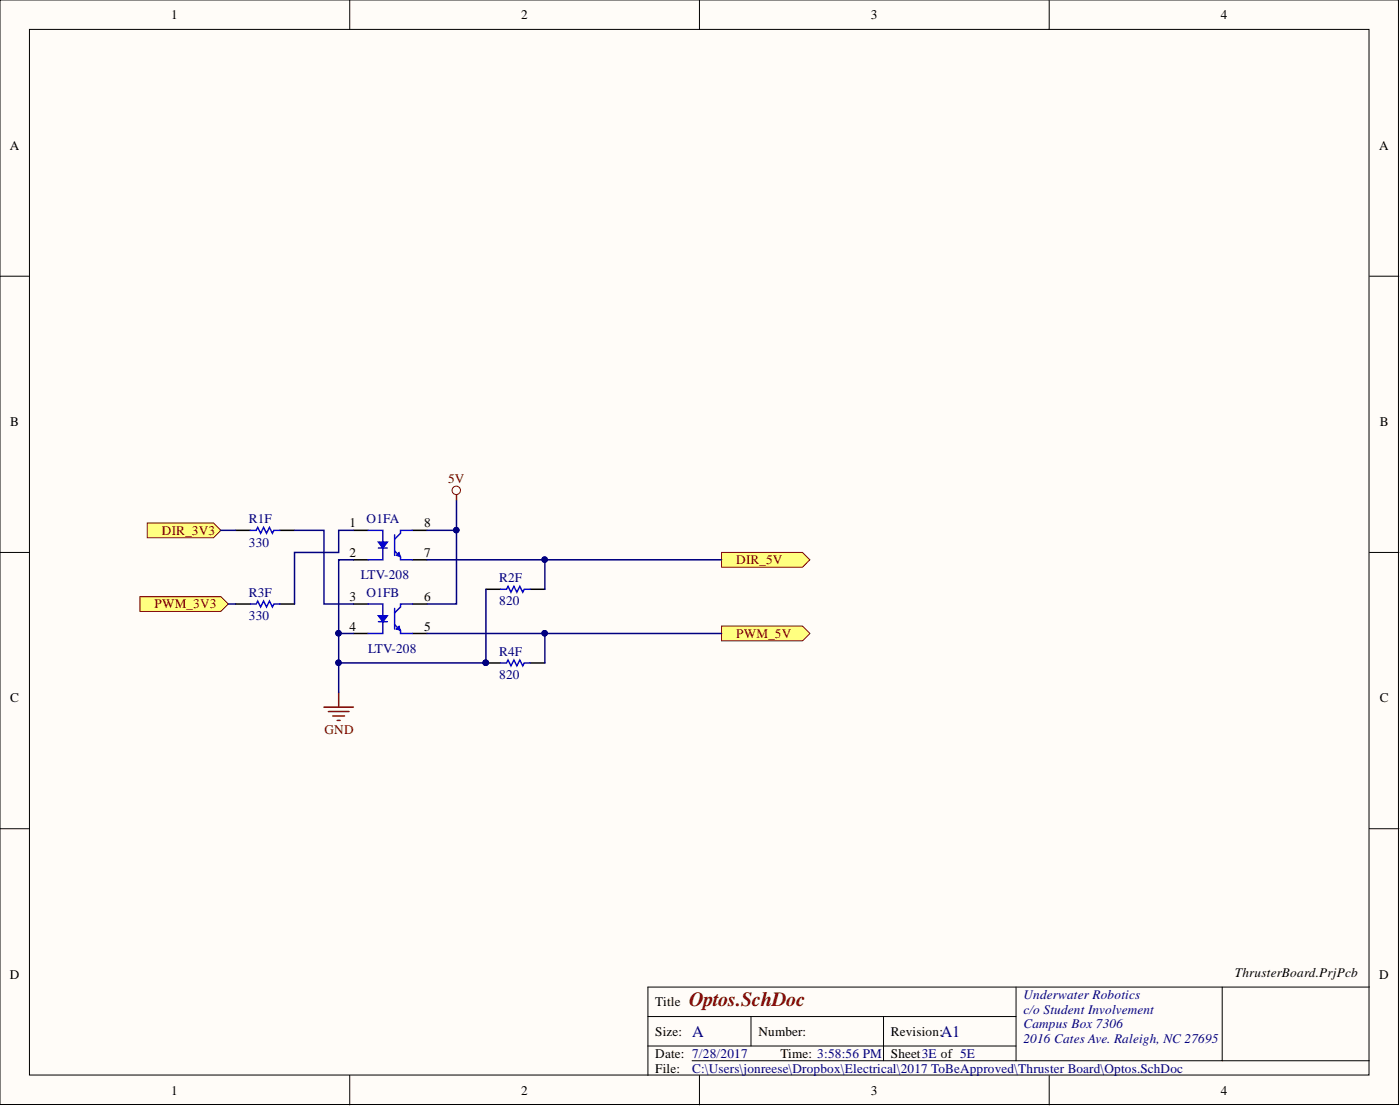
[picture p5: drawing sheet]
<svg xmlns="http://www.w3.org/2000/svg" width="241mm" height="190mm" viewBox="0 0 241 190" stroke-linecap="round" stroke-linejoin="round" font-family="sans-serif">
<g fill="#fffcf8" stroke="#000" stroke-width=".17">
<path d="M0 0h241v190.2h-241z"/>
<path d="M5.1 5.1h230.9v180.1h-230.9z"/>
</g>
<g fill="none" stroke="#000" stroke-width=".17">
<path d="M60.3 0v5.1M120.6 0v5.1M180.8 0v5.1M0 47.6h5.1M236 47.6h5.1M0 95.2h5.1M236 95.2h5.1M0 142.7h5.1M236 142.7h5.1M111.7 175.1h63.4M129.4 175.1v5.1M152.3 175.1v7.6"/>
<path d="M175.1 170v12.7M210.7 170v12.7M236 170h-124.3v15.2M60.3 185.2v5.1M111.7 180.2h63.4M119.3 182.7h116.7M120.6 185.2v5.1M180.8 185.2v5.1"/>
</g>
<g fill="#ffff80" stroke="#800000" stroke-width=".17">
<path d="M24.1 102.8h14l1.2 1.2-1.2 1.3h-14z" fill-rule="evenodd"/>
<path d="M25.4 90.1h11.4l1.3 1.2-1.3 1.3h-11.4z" fill-rule="evenodd"/>
</g>
<circle cx="78.6" cy="84.5" r=".72" fill="none" stroke="#800000" stroke-width=".17"/>
<path d="M78.7 85.3v1M58.4 119.3v2.5M55.8 121.8h5.1M56.6 122.6h3.6M57.4 123.3h2M58.1 124.1h.5" fill="none" stroke="#800000" stroke-width=".25"/>
<g fill="#ffff80" stroke="#800000" stroke-width=".17">
<path d="M124.4 95.2h13.9l1.3 1.2-1.3 1.3h-13.9z" fill-rule="evenodd"/>
<path d="M124.4 107.8h13.9l1.3 1.3-1.3 1.3h-13.9z" fill-rule="evenodd"/>
</g>
<path d="M60.9 91.3h2.6M60.9 96.4h2.6M71.1 91.3h2.5M71.1 96.4h2.5" fill="none" stroke="#000" stroke-width=".25"/>
<path d="M63.5 91.3h2.5v5.1h-2.5" fill="none" stroke="#2106ec" stroke-width=".25"/>
<path d="M65.2 93.4h1.5l-.7 1z" fill="#00f"/>
<path d="M65.2 93.4h1.5l-.7 1zM65.2 94.4h1.5" fill="none" stroke="#00f" stroke-width=".25"/>
<path d="M68 92.1v.8M68 94.9v.8M71.1 91.3h-2.1v.6l-1 1v2l1 1v.5h2.1" fill="none" stroke="#2106ec" stroke-width=".25"/>
<path d="M68.3 95.7l.5-.5 .2 .7z" fill="#00f"/>
<path d="M68.3 95.7l.5-.5 .2 .7z" fill="none" stroke="#00f" stroke-width=".17"/>
<path d="M60.9 104h2.6M60.9 109.1h2.6M71.1 104h2.5M71.1 109.1h2.5" fill="none" stroke="#000" stroke-width=".25"/>
<path d="M63.5 104h2.5v5.1h-2.5" fill="none" stroke="#2106ec" stroke-width=".25"/>
<path d="M65.2 106.1h1.5l-.7 1z" fill="#00f"/>
<path d="M65.2 106.1h1.5l-.7 1zM65.2 107.1h1.5" fill="none" stroke="#00f" stroke-width=".25"/>
<path d="M68 104.8v.8M68 107.6v.8M71.1 104h-2.1v.5l-1 1.1v2l1 1v.5h2.1" fill="none" stroke="#2106ec" stroke-width=".25"/>
<path d="M68.3 108.4l.5-.6 .2 .8z" fill="#00f"/>
<path d="M68.3 108.4l.5-.6 .2 .8z" fill="none" stroke="#00f" stroke-width=".17"/>
<path d="M40.6 91.3h2.5M48.2 91.3h2.6M40.6 104h2.5M48.2 104h2.6M83.8 101.5h2.5M83.8 114.2h2.5M91.4 101.5h2.5M91.4 114.2h2.5" fill="none" stroke="#000" stroke-width=".25"/>
<path d="M43.1 91.3h1.1l.2-.5 .5 1.1 .5-1.1 .5 1.1 .5-1.1 .6 1.1 .2-.6h1M43.1 104h1.1l.2-.5 .5 1 .5-1 .5 1 .5-1 .6 1 .2-.5h1M86.3 101.5h1l.3-.5 .5 1 .5-1 .5 1 .5-1 .5 1 .3-.5h1M86.3 114.2h1l.3-.5 .5 1 .5-1 .5 1 .5-1 .5 1 .3-.5h1" fill="none" stroke="#2106ec" stroke-width=".25"/>
<g fill="#000080" stroke="#000080" stroke-width=".17">
<circle cx="83.7" cy="114.1" r=".47"/>
<circle cx="78.6" cy="91.3" r=".47"/>
<circle cx="58.3" cy="109.1" r=".47"/>
<circle cx="58.3" cy="114.1" r=".47"/>
<circle cx="93.9" cy="109.1" r=".47"/>
<circle cx="93.9" cy="96.4" r=".47"/>
</g>
<g fill="none" stroke="#000080" stroke-width=".25">
<path d="M38.1 91.3h2.5M50.8 91.3h5v12.7h5.1M60.9 96.4h-2.5v12.7h2.5M60.9 91.3h-2.5v3.9h-7.6v8.8M73.6 96.4h50.8M73.6 91.3h5.1M78.7 86.3v17.7h-5.1M93.9 96.4v5.1M39.3 104h1.3M58.4 109.1v10.2M73.6 109.1h50.8M83.8 101.5v12.7h-25.4"/>
<path d="M93.9 109.1v5.1"/>
</g>
<text font-size="3.5" fill="#800000" x="118.8" y="173.3">Optos.SchDoc</text>
<g font-size="2.8" fill="#000080">
<text x="119.3" y="178.6">A</text>
<text x="162.2" y="178.6">A1</text>
</g>
<g font-size="2.3">
<text x="29.5" y="3.3">1</text>
<text x="89.8" y="3.3">2</text>
<text x="150.1" y="3.3">3</text>
<text x="210.4" y="3.3">4</text>
<text x="1.7" y="25.8">A</text>
<text x="237.7" y="25.8">A</text>
<text x="1.8" y="73.4">B</text>
<text x="237.8" y="73.4">B</text>
<text x="60.2" y="90.8">1</text>
<text x="60.2" y="95.9">2</text>
<text x="73.1" y="90.8">8</text>
<text x="73.1" y="95.9">7</text>
<text x="60.2" y="103.5">3</text>
<text x="73.1" y="103.5">6</text>
<text x="60.2" y="108.6">4</text>
<text x="73.1" y="108.6">5</text>
<text x="1.8" y="121">C</text>
<text x="237.8" y="121">C</text>
<text x="1.7" y="168.6">D</text>
<text x="112.9" y="173.3">Title</text>
<text x="212.9" y="168.2">ThrusterBoard.PrjPcb</text>
<text x="237.7" y="168.6">D</text>
<text x="112.9" y="178.4">Size:</text>
<text x="130.7" y="178.4">Number:</text>
<text x="153.5" y="178.4">Revision:</text>
<text x="112.9" y="182.2">Date: 7/28/2017</text>
<text x="112.9" y="184.7">File:</text>
<text x="134.5" y="182.2">Time: 3:58:56 PM</text>
<text x="153.5" y="182.2">Sheet3E of 5E</text>
<text x="29.5" y="188.5">1</text>
<text x="89.8" y="188.5">2</text>
<text x="150.1" y="188.5">3</text>
<text x="210.4" y="188.5">4</text>
</g>
<g font-size="2.3" fill="#800000">
<text x="77.2" y="83.2">5V</text>
<text x="27.9" y="92.1">DIR_3V3</text>
<text x="126.9" y="97.2">DIR_5V</text>
<text x="26.6" y="104.8">PWM_3V3</text>
<text x="126.9" y="109.9">PWM_5V</text>
<text x="55.9" y="126.4">GND</text>
</g>
<g font-size="2.3" fill="#000080">
<text x="42.9" y="94.1">330</text>
<text x="42.9" y="90.1">R1F</text>
<text x="63.2" y="90.1">O1FA</text>
<text x="62.2" y="99.7">LTV-208</text>
<text x="86" y="100.2">R2F</text>
<text x="42.9" y="106.8">330</text>
<text x="42.9" y="102.8">R3F</text>
<text x="63.2" y="102.8">O1FB</text>
<text x="86" y="104.3">820</text>
<text x="63.5" y="112.4">LTV-208</text>
<text x="86" y="112.9">R4F</text>
<text x="86" y="117">820</text>
<text x="176.4" y="172">Underwater Robotics</text>
<text x="176.4" y="174.6">c/o Student Involvement</text>
<text x="176.4" y="177.1">Campus Box 7306</text>
<text x="176.4" y="179.7">2016 Cates Ave. Raleigh, NC 27695</text>
<text x="119.3" y="184.7">C:\Users\jonreese\Dropbox\Electrical\2017 ToBeApproved\Thruster Board\Optos.SchDoc</text>
</g>
</svg>
